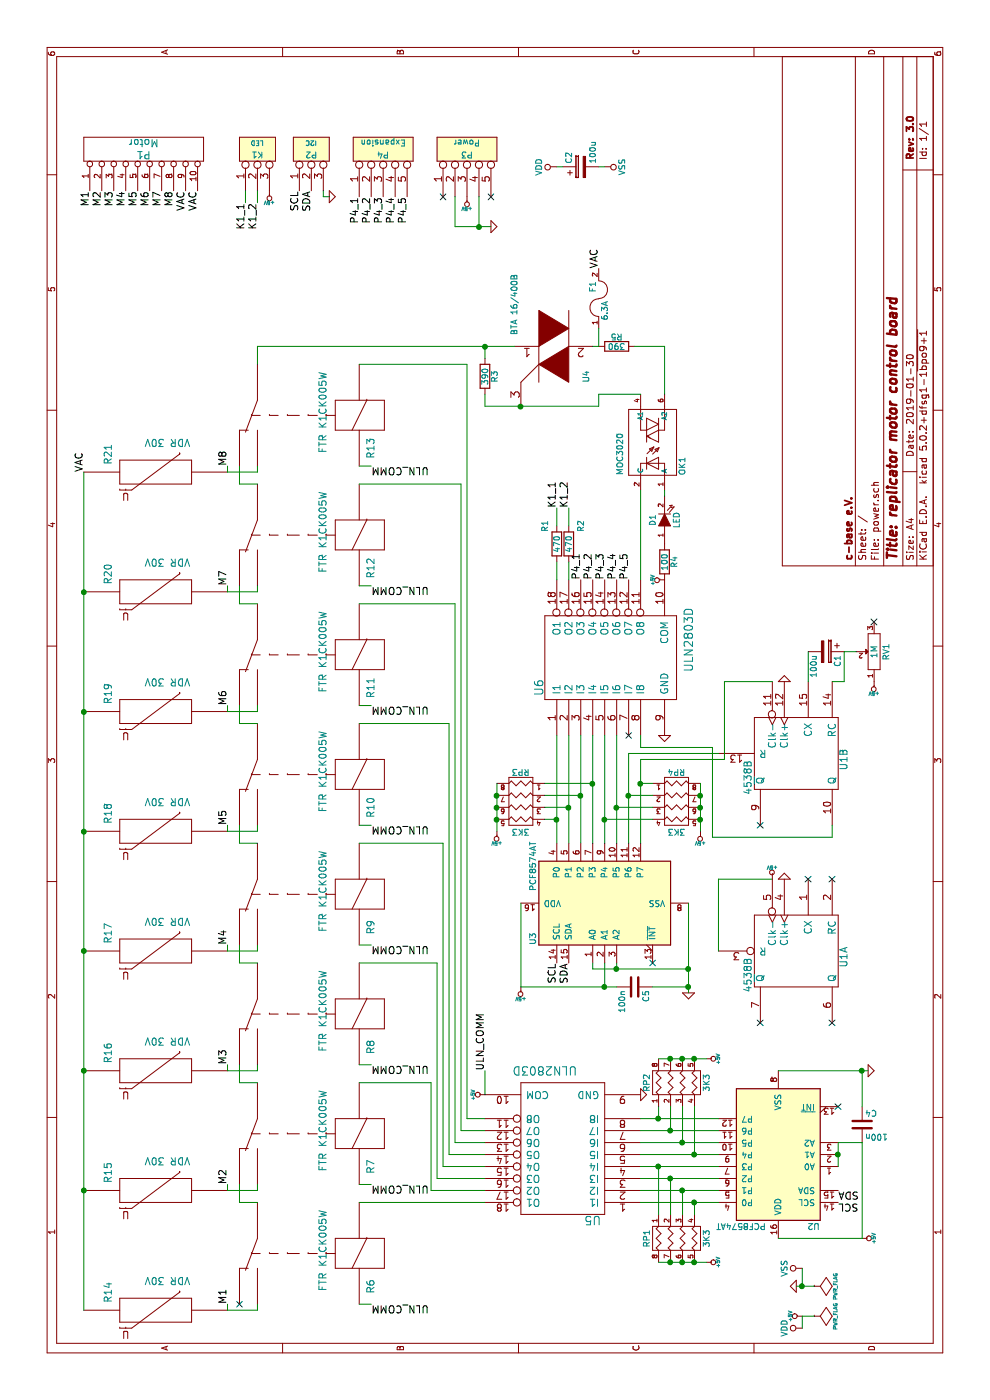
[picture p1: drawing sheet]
EESchema Schematic File Version 4
LIBS:power-cache
EELAYER 26 0
EELAYER END
$Descr A4 11693 8268
encoding utf-8
Sheet 1 1
Title "replicator motor control board"
Date "2019-01-30"
Rev "3.0"
Comp "c-base e.V."
Comment1 ""
Comment2 ""
Comment3 ""
Comment4 ""
$EndDescr
$Comp
L replicator:RESISTOR_VOLTAGE_DEPENDEND_VARISTOR R16
U 1 1
P 2750 1300
F 0 "R16" V 2350 1450 60  0000 C CNN
F 1 "VDR 30V" H 2850 1550 60  0000 C CNN
F 2 "replicator:R_1206_HandSoldering" H 2750 1300 60  0001 C CNN
F 3 "http://cdn-reichelt.de/documents/datenblatt/B400/VC%201206_Serie.pdf" H 2750 1300 60  0001 C CNN
F 4 "VC 1206-30" V 2750 1300 60  0001 C CNN "Reichelt"
	1    2750 1300
	0    1    1    0   
$EndComp
$Comp
L replicator:RELAY-1XCHANCE R6
U 1 1
P 1700 2550
F 0 "R6" V 1150 3300 60  0000 C CNN
F 1 "FTR K1CK005W" V 1550 3000 60  0000 C CNN
F 2 "replicator:Relais_1X" H 1700 2550 60  0001 C CNN
F 3 "http://cdn-reichelt.de/documents/datenblatt/C300/RELAIS-FTRK1.pdf" H 1700 2550 60  0001 C CNN
F 4 "FTR K1CK005W" V 1700 2550 60  0001 C CNN "Reichelt"
	1    1700 2550
	0    -1   -1   0   
$EndComp
$Comp
L replicator:CONN_10 P1
U 1 1
P 10450 1200
F 0 "P1" V 10400 1200 60  0000 C CNN
F 1 "Motor" V 10500 1200 60  0000 C CNN
F 2 "replicator:Akl_Ria_230_10" H 10450 1200 60  0001 C CNN
F 3 "http://cdn-reichelt.de/documents/datenblatt/C100/AKL230%23RIA.pdf" H 10450 1200 60  0001 C CNN
F 4 "AKL 230-10" V 10450 1200 60  0001 C CNN "Reichelt"
	1    10450 1200
	1    0    0    -1  
$EndComp
$Comp
L replicator:RELAY-1XCHANCE R7
U 1 1
P 2700 2550
F 0 "R7" V 2150 3300 60  0000 C CNN
F 1 "FTR K1CK005W" V 2550 3000 60  0000 C CNN
F 2 "replicator:Relais_1X" H 2700 2550 60  0001 C CNN
F 3 "http://cdn-reichelt.de/documents/datenblatt/C300/RELAIS-FTRK1.pdf" H 2700 2550 60  0001 C CNN
F 4 "FTR K1CK005W" V 2700 2550 60  0001 C CNN "Reichelt"
	1    2700 2550
	0    -1   -1   0   
$EndComp
$Comp
L replicator:RELAY-1XCHANCE R8
U 1 1
P 3700 2550
F 0 "R8" V 3150 3300 60  0000 C CNN
F 1 "FTR K1CK005W" V 3550 3000 60  0000 C CNN
F 2 "replicator:Relais_1X" H 3700 2550 60  0001 C CNN
F 3 "http://cdn-reichelt.de/documents/datenblatt/C300/RELAIS-FTRK1.pdf" H 3700 2550 60  0001 C CNN
F 4 "FTR K1CK005W" V 3700 2550 60  0001 C CNN "Reichelt"
	1    3700 2550
	0    -1   -1   0   
$EndComp
$Comp
L replicator:RELAY-1XCHANCE R9
U 1 1
P 4700 2550
F 0 "R9" V 4150 3300 60  0000 C CNN
F 1 "FTR K1CK005W" V 4550 3000 60  0000 C CNN
F 2 "replicator:Relais_1X" H 4700 2550 60  0001 C CNN
F 3 "http://cdn-reichelt.de/documents/datenblatt/C300/RELAIS-FTRK1.pdf" H 4700 2550 60  0001 C CNN
F 4 "FTR K1CK005W" V 4700 2550 60  0001 C CNN "Reichelt"
	1    4700 2550
	0    -1   -1   0   
$EndComp
$Comp
L replicator:RELAY-1XCHANCE R10
U 1 1
P 5700 2550
F 0 "R10" V 5150 3300 60  0000 C CNN
F 1 "FTR K1CK005W" V 5550 3000 60  0000 C CNN
F 2 "replicator:Relais_1X" H 5700 2550 60  0001 C CNN
F 3 "http://cdn-reichelt.de/documents/datenblatt/C300/RELAIS-FTRK1.pdf" H 5700 2550 60  0001 C CNN
F 4 "FTR K1CK005W" V 5700 2550 60  0001 C CNN "Reichelt"
	1    5700 2550
	0    -1   -1   0   
$EndComp
$Comp
L replicator:RELAY-1XCHANCE R11
U 1 1
P 6700 2550
F 0 "R11" V 6150 3300 60  0000 C CNN
F 1 "FTR K1CK005W" V 6550 3000 60  0000 C CNN
F 2 "replicator:Relais_1X" H 6700 2550 60  0001 C CNN
F 3 "http://cdn-reichelt.de/documents/datenblatt/C300/RELAIS-FTRK1.pdf" H 6700 2550 60  0001 C CNN
F 4 "FTR K1CK005W" V 6700 2550 60  0001 C CNN "Reichelt"
	1    6700 2550
	0    -1   -1   0   
$EndComp
$Comp
L replicator:RELAY-1XCHANCE R12
U 1 1
P 7700 2550
F 0 "R12" V 7150 3300 60  0000 C CNN
F 1 "FTR K1CK005W" V 7550 3000 60  0000 C CNN
F 2 "replicator:Relais_1X" H 7700 2550 60  0001 C CNN
F 3 "http://cdn-reichelt.de/documents/datenblatt/C300/RELAIS-FTRK1.pdf" H 7700 2550 60  0001 C CNN
F 4 "FTR K1CK005W" V 7700 2550 60  0001 C CNN "Reichelt"
	1    7700 2550
	0    -1   -1   0   
$EndComp
$Comp
L replicator:RELAY-1XCHANCE R13
U 1 1
P 8700 2550
F 0 "R13" V 8150 3300 60  0000 C CNN
F 1 "FTR K1CK005W" V 8550 3000 60  0000 C CNN
F 2 "replicator:Relais_1X" H 8700 2550 60  0001 C CNN
F 3 "http://cdn-reichelt.de/documents/datenblatt/C300/RELAIS-FTRK1.pdf" H 8700 2550 60  0001 C CNN
F 4 "FTR K1CK005W" V 8700 2550 60  0001 C CNN "Reichelt"
	1    8700 2550
	0    -1   -1   0   
$EndComp
$Comp
L replicator:RESISTOR_VOLTAGE_DEPENDEND_VARISTOR R17
U 1 1
P 3750 1300
F 0 "R17" V 3350 1450 60  0000 C CNN
F 1 "VDR 30V" H 3850 1550 60  0000 C CNN
F 2 "replicator:R_1206_HandSoldering" H 3750 1300 60  0001 C CNN
F 3 "http://cdn-reichelt.de/documents/datenblatt/B400/VC%201206_Serie.pdf" H 3750 1300 60  0001 C CNN
F 4 "VC 1206-30" V 3750 1300 60  0001 C CNN "Reichelt"
	1    3750 1300
	0    1    1    0   
$EndComp
$Comp
L replicator:RESISTOR_VOLTAGE_DEPENDEND_VARISTOR R14
U 1 1
P 750 1300
F 0 "R14" V 350 1450 60  0000 C CNN
F 1 "VDR 30V" H 850 1550 60  0000 C CNN
F 2 "replicator:R_1206_HandSoldering" H 750 1300 60  0001 C CNN
F 3 "http://cdn-reichelt.de/documents/datenblatt/B400/VC%201206_Serie.pdf" H 750 1300 60  0001 C CNN
F 4 "VC 1206-30" V 750 1300 60  0001 C CNN "Reichelt"
	1    750  1300
	0    1    1    0   
$EndComp
$Comp
L replicator:RESISTOR_VOLTAGE_DEPENDEND_VARISTOR R15
U 1 1
P 1750 1300
F 0 "R15" V 1350 1450 60  0000 C CNN
F 1 "VDR 30V" H 1850 1550 60  0000 C CNN
F 2 "replicator:R_1206_HandSoldering" H 1750 1300 60  0001 C CNN
F 3 "http://cdn-reichelt.de/documents/datenblatt/B400/VC%201206_Serie.pdf" H 1750 1300 60  0001 C CNN
F 4 "VC 1206-30" V 1750 1300 60  0001 C CNN "Reichelt"
	1    1750 1300
	0    1    1    0   
$EndComp
$Comp
L replicator:RESISTOR_VOLTAGE_DEPENDEND_VARISTOR R20
U 1 1
P 6750 1300
F 0 "R20" V 6350 1450 60  0000 C CNN
F 1 "VDR 30V" H 6850 1550 60  0000 C CNN
F 2 "replicator:R_1206_HandSoldering" H 6750 1300 60  0001 C CNN
F 3 "http://cdn-reichelt.de/documents/datenblatt/B400/VC%201206_Serie.pdf" H 6750 1300 60  0001 C CNN
F 4 "VC 1206-30" V 6750 1300 60  0001 C CNN "Reichelt"
	1    6750 1300
	0    1    1    0   
$EndComp
$Comp
L replicator:RESISTOR_VOLTAGE_DEPENDEND_VARISTOR R21
U 1 1
P 7750 1300
F 0 "R21" V 7350 1450 60  0000 C CNN
F 1 "VDR 30V" H 7850 1550 60  0000 C CNN
F 2 "replicator:R_1206_HandSoldering" H 7750 1300 60  0001 C CNN
F 3 "http://cdn-reichelt.de/documents/datenblatt/B400/VC%201206_Serie.pdf" H 7750 1300 60  0001 C CNN
F 4 "VC 1206-30" V 7750 1300 60  0001 C CNN "Reichelt"
	1    7750 1300
	0    1    1    0   
$EndComp
$Comp
L replicator:RESISTOR_VOLTAGE_DEPENDEND_VARISTOR R18
U 1 1
P 4750 1300
F 0 "R18" V 4350 1450 60  0000 C CNN
F 1 "VDR 30V" H 4850 1550 60  0000 C CNN
F 2 "replicator:R_1206_HandSoldering" H 4750 1300 60  0001 C CNN
F 3 "http://cdn-reichelt.de/documents/datenblatt/B400/VC%201206_Serie.pdf" H 4750 1300 60  0001 C CNN
F 4 "VC 1206-30" V 4750 1300 60  0001 C CNN "Reichelt"
	1    4750 1300
	0    1    1    0   
$EndComp
$Comp
L replicator:RESISTOR_VOLTAGE_DEPENDEND_VARISTOR R19
U 1 1
P 5750 1300
F 0 "R19" V 5350 1450 60  0000 C CNN
F 1 "VDR 30V" H 5850 1550 60  0000 C CNN
F 2 "replicator:R_1206_HandSoldering" H 5750 1300 60  0001 C CNN
F 3 "http://cdn-reichelt.de/documents/datenblatt/B400/VC%201206_Serie.pdf" H 5750 1300 60  0001 C CNN
F 4 "VC 1206-30" V 5750 1300 60  0001 C CNN "Reichelt"
	1    5750 1300
	0    1    1    0   
$EndComp
Text Label 800  3100 3    60   ~ 0
ULN_COMM
Text Label 1800 3100 3    60   ~ 0
ULN_COMM
Text Label 2800 3100 3    60   ~ 0
ULN_COMM
Text Label 3800 3100 3    60   ~ 0
ULN_COMM
Text Label 4800 3100 3    60   ~ 0
ULN_COMM
Text Label 5800 3100 3    60   ~ 0
ULN_COMM
Text Label 6800 3100 3    60   ~ 0
ULN_COMM
Text Label 7800 3100 3    60   ~ 0
ULN_COMM
$Comp
L replicator:ULN2803D U5
U 1 1
P 2050 4700
F 0 "U5" H 1800 5250 70  0000 C CNN
F 1 "ULN2803D" H 2200 4000 70  0000 C CNN
F 2 "replicator:SOIC-18_7.5x11.6mm_Pitch1.27mm" H 2050 4700 60  0001 C CNN
F 3 "http://cdn-reichelt.de/documents/datenblatt/A200/ULN2803.pdf" H 2050 4700 60  0001 C CNN
F 4 "ULN 2803 D" H 2050 4700 60  0001 C CNN "Reichelt"
	1    2050 4700
	0    -1   -1   0   
$EndComp
Text Label 800  1900 0    60   ~ 0
M1
Text Label 1800 1900 0    60   ~ 0
M2
Text Label 2800 1900 0    60   ~ 0
M3
Text Label 3800 1900 0    60   ~ 0
M4
Text Label 4800 1900 0    60   ~ 0
M5
Text Label 5800 1900 0    60   ~ 0
M6
Text Label 6800 1900 0    60   ~ 0
M7
Text Label 7800 1900 0    60   ~ 0
M8
Text Label 10100 750  2    60   ~ 0
M1
Text Label 10100 850  2    60   ~ 0
M2
Text Label 10100 950  2    60   ~ 0
M3
Text Label 10100 1050 2    60   ~ 0
M4
Text Label 10100 1150 2    60   ~ 0
M5
Text Label 10100 1250 2    60   ~ 0
M6
Text Label 10100 1350 2    60   ~ 0
M7
Text Label 10100 1450 2    60   ~ 0
M8
Text Label 10100 1550 2    60   ~ 0
VAC
Text Label 10100 1650 2    60   ~ 0
VAC
Text Label 7750 700  0    60   ~ 0
VAC
$Comp
L replicator:MOC3023M OK1
U 1 1
P 8000 5450
F 0 "OK1" H 7724 5674 50  0000 L BNN
F 1 "MOC3020" H 7724 5153 50  0000 L BNN
F 2 "replicator:MOC_3020" H 8000 5600 50  0001 C CNN
F 3 "http://cdn-reichelt.de/documents/datenblatt/A200/DS_MOC3020-M.pdf" H 8000 5450 60  0001 C CNN
F 4 "MOC 3020 SMD" H 8000 5450 60  0001 C CNN "Reichelt"
	1    8000 5450
	1    0    0    1   
$EndComp
$Comp
L replicator:TRIAC U4
U 1 1
P 8800 4550
F 0 "U4" H 8550 4900 50  0000 C CNN
F 1 "BTA 16/400B" H 9150 4300 50  0000 C CNN
F 2 "replicator:TO220_VERT" H 8800 4550 60  0001 C CNN
F 3 "http://cdn-reichelt.de/documents/datenblatt/A400/BTA16.pdf" H 8800 4550 60  0001 C CNN
F 4 "BTA 16/400B" H 8800 4550 60  0001 C CNN "Reichelt"
	1    8800 4550
	1    0    0    1   
$EndComp
$Comp
L replicator:R R5
U 1 1
P 8800 5150
F 0 "R5" V 8880 5150 50  0000 C CNN
F 1 "390" V 8800 5150 50  0000 C CNN
F 2 "replicator:R_0603_HandSoldering" V 8730 5150 50  0001 C CNN
F 3 "" H 8800 5150 50  0000 C CNN
F 4 "SMD-0603 390" V 8800 5150 60  0001 C CNN "Reichelt"
	1    8800 5150
	1    0    0    -1  
$EndComp
$Comp
L replicator:FUSE F1
U 1 1
P 9200 5000
F 0 "F1" H 9300 5050 50  0000 C CNN
F 1 "6.3A" H 9100 4950 50  0000 C CNN
F 2 "replicator:Fuse_5mm" H 9200 5000 60  0001 C CNN
F 3 "http://cdn-reichelt.de/documents/datenblatt/C400/RND_FUSE_HOLDERS_PCB_OPEN_ENG_TDS.pdf" H 9200 5000 60  0001 C CNN
F 4 "RND 170-00001" H 9200 5000 60  0001 C CNN "Reichelt"
	1    9200 5000
	1    0    0    -1  
$EndComp
Text Label 9450 5000 0    60   ~ 0
VAC
$Comp
L replicator:R R3
U 1 1
P 8550 4050
F 0 "R3" V 8630 4050 50  0000 C CNN
F 1 "390" V 8550 4050 50  0000 C CNN
F 2 "replicator:R_0603_HandSoldering" V 8480 4050 50  0001 C CNN
F 3 "" H 8550 4050 50  0000 C CNN
F 4 "SMD-0603 390" V 8550 4050 60  0001 C CNN "Reichelt"
	1    8550 4050
	0    1    1    0   
$EndComp
$Comp
L replicator:LED D1
U 1 1
P 7350 5550
F 0 "D1" H 7350 5650 50  0000 C CNN
F 1 "LED" H 7350 5450 50  0000 C CNN
F 2 "replicator:LED-5MM" H 7350 5550 60  0001 C CNN
F 3 "" H 7350 5550 60  0000 C CNN
F 4 "LED 5MM ST RT" H 7350 5550 60  0001 C CNN "Reichelt"
	1    7350 5550
	1    0    0    -1  
$EndComp
$Comp
L replicator:R R4
U 1 1
P 7000 5550
F 0 "R4" V 7080 5550 50  0000 C CNN
F 1 "100" V 7000 5550 50  0000 C CNN
F 2 "replicator:R_0603_HandSoldering" V 6930 5550 50  0001 C CNN
F 3 "" H 7000 5550 50  0000 C CNN
F 4 "SMD-0603 100" V 7000 5550 60  0001 C CNN "Reichelt"
	1    7000 5550
	0    1    1    0   
$EndComp
$Comp
L replicator:R_PACK4 RP1
U 1 1
P 1350 5850
F 0 "RP1" H 1350 6300 50  0000 C CNN
F 1 "3K3" H 1350 5800 50  0000 C CNN
F 2 "replicator:R_Array_Convex_4x1206" H 1350 5850 50  0001 C CNN
F 3 "http://cdn-reichelt.de/documents/datenblatt/B300/BCN%23BI.pdf" H 1350 5850 50  0001 C CNN
F 4 "BCN16 3,3K" H 1350 5850 60  0001 C CNN "Reichelt"
	1    1350 5850
	-1   0    0    -1  
$EndComp
$Comp
L replicator:GND #PWR01
U 1 1
P 2550 5350
F 0 "#PWR01" H 2550 5350 30  0001 C CNN
F 1 "GND" H 2550 5280 30  0001 C CNN
F 2 "" H 2550 5350 60  0000 C CNN
F 3 "" H 2550 5350 60  0000 C CNN
	1    2550 5350
	1    0    0    -1  
$EndComp
$Comp
L replicator:R_PACK4 RP2
U 1 1
P 2650 5850
F 0 "RP2" H 2650 6300 50  0000 C CNN
F 1 "3K3" H 2650 5800 50  0000 C CNN
F 2 "replicator:R_Array_Convex_4x1206" H 2650 5850 50  0001 C CNN
F 3 "http://cdn-reichelt.de/documents/datenblatt/B300/BCN%23BI.pdf" H 2650 5850 50  0001 C CNN
F 4 "BCN16 3,3K" H 2650 5850 60  0001 C CNN "Reichelt"
	1    2650 5850
	1    0    0    -1  
$EndComp
$Comp
L replicator:PCF8574A U2
U 1 1
P 2050 6500
F 0 "U2" H 1700 7100 50  0000 L CNN
F 1 "PCF8574AT" H 2150 7100 50  0000 L CNN
F 2 "replicator:SOIC-16_7.5x10.3mm_Pitch1.27mm" H 2050 6500 50  0001 C CNN
F 3 "http://cdn-reichelt.de/documents/datenblatt/A300/PCF8574%23PHI.pdf" H 2050 6500 50  0001 C CNN
F 4 "PCF 8574 AT" H 2050 6500 60  0001 C CNN "Reichelt"
	1    2050 6500
	0    -1   -1   0   
$EndComp
$Comp
L replicator:+5V #PWR02
U 1 1
P 2850 5900
F 0 "#PWR02" H 2850 5850 20  0001 C CNN
F 1 "+5V" H 2850 6000 30  0000 C CNN
F 2 "" H 2850 5900 60  0000 C CNN
F 3 "" H 2850 5900 60  0000 C CNN
	1    2850 5900
	-1   0    0    1   
$EndComp
$Comp
L replicator:+5V #PWR03
U 1 1
P 1150 5900
F 0 "#PWR03" H 1150 5850 20  0001 C CNN
F 1 "+5V" H 1150 6000 30  0000 C CNN
F 2 "" H 1150 5900 60  0000 C CNN
F 3 "" H 1150 5900 60  0000 C CNN
	1    1150 5900
	-1   0    0    1   
$EndComp
Text Label 1650 7000 3    60   ~ 0
SCL
Text Label 1750 7000 3    60   ~ 0
SDA
$Comp
L replicator:C C4
U 1 1
P 2300 7200
F 0 "C4" H 2325 7300 50  0000 L CNN
F 1 "100n" H 2325 7100 50  0000 L CNN
F 2 "replicator:C_0603_HandSoldering" H 2338 7050 50  0001 C CNN
F 3 "" H 2300 7200 50  0000 C CNN
F 4 "X7R-G0603 100N" H 2300 7200 60  0001 C CNN "Reichelt"
	1    2300 7200
	0    1    1    0   
$EndComp
NoConn ~ 2450 7000
$Comp
L replicator:GND #PWR04
U 1 1
P 2750 7250
F 0 "#PWR04" H 2750 7250 30  0001 C CNN
F 1 "GND" H 2750 7180 30  0001 C CNN
F 2 "" H 2750 7250 60  0000 C CNN
F 3 "" H 2750 7250 60  0000 C CNN
	1    2750 7250
	1    0    0    -1  
$EndComp
$Comp
L replicator:+5V #PWR05
U 1 1
P 1350 7200
F 0 "#PWR05" H 1350 7150 20  0001 C CNN
F 1 "+5V" H 1350 7300 30  0000 C CNN
F 2 "" H 1350 7200 60  0000 C CNN
F 3 "" H 1350 7200 60  0000 C CNN
	1    1350 7200
	-1   0    0    1   
$EndComp
$Comp
L replicator:ULN2803D U6
U 1 1
P 6200 5050
F 0 "U6" H 5950 5600 70  0000 C CNN
F 1 "ULN2803D" H 6350 4350 70  0000 C CNN
F 2 "replicator:SOIC-18_7.5x11.6mm_Pitch1.27mm" H 6200 5050 60  0001 C CNN
F 3 "http://cdn-reichelt.de/documents/datenblatt/A200/ULN2803.pdf" H 6200 5050 60  0001 C CNN
F 4 "ULN 2803 D" H 6200 5050 60  0001 C CNN "Reichelt"
	1    6200 5050
	1    0    0    -1  
$EndComp
$Comp
L replicator:R_PACK4 RP3
U 1 1
P 4800 4350
F 0 "RP3" H 4800 4800 50  0000 C CNN
F 1 "3K3" H 4800 4300 50  0000 C CNN
F 2 "replicator:R_Array_Convex_4x1206" H 4800 4350 50  0001 C CNN
F 3 "http://cdn-reichelt.de/documents/datenblatt/B300/BCN%23BI.pdf" H 4800 4350 50  0001 C CNN
F 4 "BCN16 3,3K" H 4800 4350 60  0001 C CNN "Reichelt"
	1    4800 4350
	0    1    -1   0   
$EndComp
$Comp
L replicator:GND #PWR06
U 1 1
P 5550 5550
F 0 "#PWR06" H 5550 5550 30  0001 C CNN
F 1 "GND" H 5550 5480 30  0001 C CNN
F 2 "" H 5550 5550 60  0000 C CNN
F 3 "" H 5550 5550 60  0000 C CNN
	1    5550 5550
	0    1    1    0   
$EndComp
$Comp
L replicator:R_PACK4 RP4
U 1 1
P 4800 5650
F 0 "RP4" H 4800 6100 50  0000 C CNN
F 1 "3K3" H 4800 5600 50  0000 C CNN
F 2 "replicator:R_Array_Convex_4x1206" H 4800 5650 50  0001 C CNN
F 3 "http://cdn-reichelt.de/documents/datenblatt/B300/BCN%23BI.pdf" H 4800 5650 50  0001 C CNN
F 4 "BCN16 3,3K" H 4800 5650 60  0001 C CNN "Reichelt"
	1    4800 5650
	0    1    1    0   
$EndComp
$Comp
L replicator:PCF8574A U3
U 1 1
P 4150 5050
F 0 "U3" H 3800 5650 50  0000 L CNN
F 1 "PCF8574AT" H 4250 5650 50  0000 L CNN
F 2 "replicator:SOIC-16_7.5x10.3mm_Pitch1.27mm" H 4150 5050 50  0001 C CNN
F 3 "http://cdn-reichelt.de/documents/datenblatt/A300/PCF8574%23PHI.pdf" H 4150 5050 50  0001 C CNN
F 4 "PCF 8574 AT" H 4150 5050 60  0001 C CNN "Reichelt"
	1    4150 5050
	1    0    0    -1  
$EndComp
$Comp
L replicator:+5V #PWR07
U 1 1
P 4750 5850
F 0 "#PWR07" H 4750 5800 20  0001 C CNN
F 1 "+5V" H 4750 5950 30  0000 C CNN
F 2 "" H 4750 5850 60  0000 C CNN
F 3 "" H 4750 5850 60  0000 C CNN
	1    4750 5850
	0    -1   -1   0   
$EndComp
Text Label 3650 4650 2    60   ~ 0
SCL
Text Label 3650 4750 2    60   ~ 0
SDA
$Comp
L replicator:C C5
U 1 1
P 3450 5300
F 0 "C5" H 3475 5400 50  0000 L CNN
F 1 "100n" H 3475 5200 50  0000 L CNN
F 2 "replicator:C_0603_HandSoldering" H 3488 5150 50  0001 C CNN
F 3 "" H 3450 5300 50  0000 C CNN
F 4 "X7R-G0603 100N" H 3450 5300 60  0001 C CNN "Reichelt"
	1    3450 5300
	-1   0    0    1   
$EndComp
NoConn ~ 3650 5450
$Comp
L replicator:GND #PWR08
U 1 1
P 3400 5750
F 0 "#PWR08" H 3400 5750 30  0001 C CNN
F 1 "GND" H 3400 5680 30  0001 C CNN
F 2 "" H 3400 5750 60  0000 C CNN
F 3 "" H 3400 5750 60  0000 C CNN
	1    3400 5750
	0    1    1    0   
$EndComp
$Comp
L replicator:+5V #PWR09
U 1 1
P 3450 4350
F 0 "#PWR09" H 3450 4300 20  0001 C CNN
F 1 "+5V" H 3450 4450 30  0000 C CNN
F 2 "" H 3450 4350 60  0000 C CNN
F 3 "" H 3450 4350 60  0000 C CNN
	1    3450 4350
	0    -1   -1   0   
$EndComp
$Comp
L replicator:+5V #PWR010
U 1 1
P 4750 4150
F 0 "#PWR010" H 4750 4100 20  0001 C CNN
F 1 "+5V" H 4750 4250 30  0000 C CNN
F 2 "" H 4750 4150 60  0000 C CNN
F 3 "" H 4750 4150 60  0000 C CNN
	1    4750 4150
	0    -1   -1   0   
$EndComp
NoConn ~ 5550 5250
NoConn ~ 12850 1150
$Comp
L replicator:+5V #PWR011
U 1 1
P 700 6700
F 0 "#PWR011" H 700 6650 20  0001 C CNN
F 1 "+5V" H 700 6800 30  0000 C CNN
F 2 "" H 700 6700 60  0000 C CNN
F 3 "" H 700 6700 60  0000 C CNN
	1    700  6700
	1    0    0    -1  
$EndComp
$Comp
L replicator:PWR_FLAG #FLG012
U 1 1
P 700 6800
F 0 "#FLG012" H 700 6895 30  0001 C CNN
F 1 "PWR_FLAG" H 700 6980 30  0000 C CNN
F 2 "" H 700 6800 60  0000 C CNN
F 3 "" H 700 6800 60  0000 C CNN
	1    700  6800
	-1   0    0    1   
$EndComp
$Comp
L replicator:PWR_FLAG #FLG013
U 1 1
P 950 6800
F 0 "#FLG013" H 950 6895 30  0001 C CNN
F 1 "PWR_FLAG" H 950 6980 30  0000 C CNN
F 2 "" H 950 6800 60  0000 C CNN
F 3 "" H 950 6800 60  0000 C CNN
	1    950  6800
	-1   0    0    1   
$EndComp
$Comp
L replicator:GND #PWR014
U 1 1
P 950 6650
F 0 "#PWR014" H 950 6650 30  0001 C CNN
F 1 "GND" H 950 6580 30  0001 C CNN
F 2 "" H 950 6650 60  0000 C CNN
F 3 "" H 950 6650 60  0000 C CNN
	1    950  6650
	-1   0    0    1   
$EndComp
Text Label 2750 4050 0    60   ~ 0
ULN_COMM
$Comp
L replicator:+5V #PWR015
U 1 1
P 2550 4050
F 0 "#PWR015" H 2550 4000 20  0001 C CNN
F 1 "+5V" H 2550 4150 30  0000 C CNN
F 2 "" H 2550 4050 60  0000 C CNN
F 3 "" H 2550 4050 60  0000 C CNN
	1    2550 4050
	1    0    0    -1  
$EndComp
NoConn ~ 800  2000
$Comp
L replicator:4528 U1
U 2 1
P 5400 6650
F 0 "U1" H 5450 7050 60  0000 C CNN
F 1 "4538B" H 5600 6250 60  0000 C CNN
F 2 "replicator:SO-16-N" H 5400 6650 60  0001 C CNN
F 3 "http://cdn-reichelt.de/documents/datenblatt/A200/smd_4538.pdf" H 5400 6650 60  0001 C CNN
F 4 "SMD 4538" H 5400 6650 60  0001 C CNN "Reichelt"
	2    5400 6650
	-1   0    0    1   
$EndComp
NoConn ~ 4800 6350
$Comp
L replicator:GND #PWR016
U 1 1
P 6000 6550
F 0 "#PWR016" H 6000 6550 30  0001 C CNN
F 1 "GND" H 6000 6480 30  0001 C CNN
F 2 "" H 6000 6550 60  0000 C CNN
F 3 "" H 6000 6550 60  0000 C CNN
	1    6000 6550
	0    -1   -1   0   
$EndComp
$Comp
L replicator:CP C1
U 1 1
P 6250 6900
F 0 "C1" H 6275 7000 50  0000 L CNN
F 1 "100u" H 6275 6800 50  0000 L CNN
F 2 "replicator:c_elec_6.3x5.8" H 6288 6750 50  0001 C CNN
F 3 "" H 6250 6900 50  0000 C CNN
F 4 "VF 100/16 P-D" H 6250 6900 60  0001 C CNN "Reichelt"
	1    6250 6900
	-1   0    0    1   
$EndComp
$Comp
L replicator:POT RV1
U 1 1
P 6250 7300
F 0 "RV1" H 6250 7200 50  0000 C CNN
F 1 "1M" H 6250 7300 50  0000 C CNN
F 2 "replicator:Potentiometer_Bourns_3296W_3-8Zoll_Inline_ScrewUp" H 6250 7300 60  0001 C CNN
F 3 "" H 6250 7300 60  0001 C CNN
F 4 "64W-1,0M" H 6250 7300 60  0001 C CNN "Reichelt"
	1    6250 7300
	1    0    0    -1  
$EndComp
NoConn ~ 6500 7300
$Comp
L replicator:+5V #PWR017
U 1 1
P 6000 7300
F 0 "#PWR017" H 6000 7250 20  0001 C CNN
F 1 "+5V" H 6000 7400 30  0000 C CNN
F 2 "" H 6000 7300 60  0000 C CNN
F 3 "" H 6000 7300 60  0000 C CNN
	1    6000 7300
	0    -1   -1   0   
$EndComp
$Comp
L replicator:+5V #PWR018
U 1 1
P 6850 5550
F 0 "#PWR018" H 6850 5500 20  0001 C CNN
F 1 "+5V" H 6850 5650 30  0000 C CNN
F 2 "" H 6850 5550 60  0000 C CNN
F 3 "" H 6850 5550 60  0000 C CNN
	1    6850 5550
	1    0    0    -1  
$EndComp
$Comp
L replicator:CONN_3 K1
U 1 1
P 10450 2150
F 0 "K1" V 10400 2150 50  0000 C CNN
F 1 "LED" V 10500 2150 40  0000 C CNN
F 2 "replicator:PSS254-3G" H 10450 2150 60  0001 C CNN
F 3 "http://cdn-reichelt.de/documents/datenblatt/C151/PSS254%23IMP.pdf" H 10450 2150 60  0001 C CNN
F 4 "PSS 254/3G" V 10450 2150 60  0001 C CNN "Reichelt"
	1    10450 2150
	1    0    0    -1  
$EndComp
$Comp
L replicator:CONN_5 P4
U 1 1
P 10450 3200
F 0 "P4" V 10400 3200 50  0000 C CNN
F 1 "Expansion" V 10500 3200 50  0000 C CNN
F 2 "replicator:PSS254-5G" H 10450 3200 60  0001 C CNN
F 3 "http://cdn-reichelt.de/documents/datenblatt/C151/PSS254%23IMP.pdf" H 10450 3200 60  0001 C CNN
F 4 "PSS 254/5G" V 10450 3200 60  0001 C CNN "Reichelt"
	1    10450 3200
	1    0    0    -1  
$EndComp
$Comp
L replicator:CONN_5 P3
U 1 1
P 10450 3900
F 0 "P3" V 10400 3900 50  0000 C CNN
F 1 "Power" V 10500 3900 50  0000 C CNN
F 2 "replicator:PSS254-5G" H 10450 3900 60  0001 C CNN
F 3 "http://cdn-reichelt.de/documents/datenblatt/C151/PSS254%23IMP.pdf" H 10450 3900 60  0001 C CNN
F 4 "PSS 254/3G" V 10450 3900 60  0001 C CNN "Reichelt"
	1    10450 3900
	1    0    0    -1  
$EndComp
$Comp
L replicator:CONN_3 P2
U 1 1
P 10450 2600
F 0 "P2" V 10400 2600 50  0000 C CNN
F 1 "I2C" V 10500 2600 40  0000 C CNN
F 2 "replicator:PSS254-3G" H 10450 2600 60  0001 C CNN
F 3 "http://cdn-reichelt.de/documents/datenblatt/C151/PSS254%23IMP.pdf" H 10450 2600 60  0001 C CNN
F 4 "PSS 254/3G" V 10450 2600 60  0001 C CNN "Reichelt"
	1    10450 2600
	1    0    0    -1  
$EndComp
$Comp
L replicator:R R1
U 1 1
P 7150 4650
F 0 "R1" V 7050 4800 50  0000 C CNN
F 1 "470" V 7150 4650 50  0000 C CNN
F 2 "replicator:R_0603_HandSoldering" V 7080 4650 50  0001 C CNN
F 3 "" H 7150 4650 50  0000 C CNN
F 4 "SMD-0603 100" V 7150 4650 60  0001 C CNN "Reichelt"
	1    7150 4650
	0    1    1    0   
$EndComp
$Comp
L replicator:R R2
U 1 1
P 7150 4750
F 0 "R2" V 7250 4900 50  0000 C CNN
F 1 "470" V 7150 4750 50  0000 C CNN
F 2 "replicator:R_0603_HandSoldering" V 7080 4750 50  0001 C CNN
F 3 "" H 7150 4750 50  0000 C CNN
F 4 "SMD-0603 100" V 7150 4750 60  0001 C CNN "Reichelt"
	1    7150 4750
	0    1    1    0   
$EndComp
Text Label 7450 4650 0    60   ~ 0
K1_1
Text Label 7450 4750 0    60   ~ 0
K1_2
Text Label 10000 2050 2    60   ~ 0
K1_1
Text Label 10000 2150 2    60   ~ 0
K1_2
$Comp
L replicator:+5V #PWR019
U 1 1
P 10100 2250
F 0 "#PWR019" H 10100 2200 20  0001 C CNN
F 1 "+5V" H 10100 2350 30  0000 C CNN
F 2 "" H 10100 2250 60  0000 C CNN
F 3 "" H 10100 2250 60  0000 C CNN
	1    10100 2250
	0    -1   -1   0   
$EndComp
$Comp
L replicator:GND #PWR020
U 1 1
P 10050 2750
F 0 "#PWR020" H 10050 2750 30  0001 C CNN
F 1 "GND" H 10050 2680 30  0001 C CNN
F 2 "" H 10050 2750 60  0000 C CNN
F 3 "" H 10050 2750 60  0000 C CNN
	1    10050 2750
	1    0    0    -1  
$EndComp
Text Label 10100 2500 2    60   ~ 0
SCL
Text Label 10100 2600 2    60   ~ 0
SDA
Text Label 10050 3000 2    60   ~ 0
P4_1
Text Label 10050 3100 2    60   ~ 0
P4_2
Text Label 10050 3200 2    60   ~ 0
P4_3
Text Label 10050 3300 2    60   ~ 0
P4_4
Text Label 10050 3400 2    60   ~ 0
P4_5
Text Label 6850 4850 0    60   ~ 0
P4_1
Text Label 6850 4950 0    60   ~ 0
P4_2
Text Label 6850 5050 0    60   ~ 0
P4_3
Text Label 6850 5150 0    60   ~ 0
P4_4
Text Label 6850 5250 0    60   ~ 0
P4_5
NoConn ~ 10050 3700
NoConn ~ 10050 4100
$Comp
L replicator:GND #PWR021
U 1 1
P 9800 4100
F 0 "#PWR021" H 9800 4100 30  0001 C CNN
F 1 "GND" H 9800 4030 30  0001 C CNN
F 2 "" H 9800 4100 60  0000 C CNN
F 3 "" H 9800 4100 60  0000 C CNN
	1    9800 4100
	1    0    0    -1  
$EndComp
Wire Wire Line
	1650 3000 1650 4050
Wire Wire Line
	2350 4050 2350 3900
Wire Wire Line
	2350 3900 8650 3900
Wire Wire Line
	8650 3900 8650 3000
Wire Wire Line
	7650 3000 7650 3850
Wire Wire Line
	7650 3850 2250 3850
Wire Wire Line
	2250 3850 2250 4050
Wire Wire Line
	6650 3000 6650 3800
Wire Wire Line
	6650 3800 2150 3800
Wire Wire Line
	2150 3800 2150 4050
Wire Wire Line
	5650 3000 5650 3750
Wire Wire Line
	5650 3750 2050 3750
Wire Wire Line
	2050 3750 2050 4050
Wire Wire Line
	4650 3000 4650 3700
Wire Wire Line
	4650 3700 1950 3700
Wire Wire Line
	1950 3700 1950 4050
Wire Wire Line
	3650 3000 3650 3650
Wire Wire Line
	3650 3650 1850 3650
Wire Wire Line
	1850 3650 1850 4050
Wire Wire Line
	2650 3000 2650 3600
Wire Wire Line
	2650 3600 1750 3600
Wire Wire Line
	1750 3600 1750 4050
Wire Wire Line
	800  3000 800  3100
Wire Wire Line
	1800 3000 1800 3100
Wire Wire Line
	2800 3000 2800 3100
Wire Wire Line
	3800 3000 3800 3100
Wire Wire Line
	4800 3000 4800 3100
Wire Wire Line
	5800 3000 5800 3100
Wire Wire Line
	6800 3000 6800 3100
Wire Wire Line
	7800 3000 7800 3100
Wire Wire Line
	7800 2000 7650 2000
Wire Wire Line
	7650 2000 7650 2150
Wire Wire Line
	6800 2000 6650 2000
Wire Wire Line
	6650 2000 6650 2150
Wire Wire Line
	5800 2000 5650 2000
Wire Wire Line
	5650 2000 5650 2150
Wire Wire Line
	4800 2000 4650 2000
Wire Wire Line
	4650 2000 4650 2150
Wire Wire Line
	3800 2000 3650 2000
Wire Wire Line
	3650 2000 3650 2150
Wire Wire Line
	2800 2000 2650 2000
Wire Wire Line
	2650 2000 2650 2150
Wire Wire Line
	1800 2000 1650 2000
Wire Wire Line
	1650 2000 1650 2150
Wire Wire Line
	7750 1900 7750 2150
Wire Wire Line
	7750 2150 7800 2150
Wire Wire Line
	6750 1900 6750 2150
Wire Wire Line
	6750 2150 6800 2150
Wire Wire Line
	5750 1900 5750 2150
Wire Wire Line
	5750 2150 5800 2150
Wire Wire Line
	4750 1900 4750 2150
Wire Wire Line
	4750 2150 4800 2150
Wire Wire Line
	3750 1900 3750 2150
Wire Wire Line
	3750 2150 3800 2150
Wire Wire Line
	2750 1900 2750 2150
Wire Wire Line
	2750 2150 2800 2150
Wire Wire Line
	1750 1900 1750 2150
Wire Wire Line
	1750 2150 1800 2150
Wire Wire Line
	750  1900 750  2150
Wire Wire Line
	750  2150 800  2150
Wire Wire Line
	750  700  1750 700 
Connection ~ 1750 700 
Connection ~ 2750 700 
Connection ~ 3750 700 
Connection ~ 4750 700 
Connection ~ 5750 700 
Connection ~ 6750 700 
Wire Wire Line
	750  1900 800  1900
Wire Wire Line
	1750 1900 1800 1900
Wire Wire Line
	2750 1900 2800 1900
Wire Wire Line
	3750 1900 3800 1900
Wire Wire Line
	4750 1900 4800 1900
Wire Wire Line
	5750 1900 5800 1900
Wire Wire Line
	6750 1900 6800 1900
Wire Wire Line
	7750 1900 7800 1900
Wire Wire Line
	8800 4950 8800 5000
Wire Wire Line
	8800 5300 8800 5550
Wire Wire Line
	8800 5000 8950 5000
Wire Wire Line
	8300 4050 8300 4350
Wire Wire Line
	8800 2150 8800 4050
Wire Wire Line
	8700 4050 8800 4050
Connection ~ 8800 4050
Wire Wire Line
	8400 4050 8300 4050
Connection ~ 8300 4350
Wire Wire Line
	7600 5550 7550 5550
Wire Wire Line
	1650 5350 1650 5800
Wire Wire Line
	1750 5350 1750 5700
Wire Wire Line
	1850 5350 1850 5600
Wire Wire Line
	1950 5350 1950 5500
Wire Wire Line
	2050 5350 2050 5800
Wire Wire Line
	2150 5350 2150 5700
Wire Wire Line
	2250 5350 2250 5600
Wire Wire Line
	2350 5350 2350 5500
Wire Wire Line
	1550 5800 1650 5800
Connection ~ 1650 5800
Wire Wire Line
	1550 5700 1750 5700
Connection ~ 1750 5700
Wire Wire Line
	1550 5600 1850 5600
Connection ~ 1850 5600
Wire Wire Line
	1550 5500 1950 5500
Connection ~ 1950 5500
Wire Wire Line
	2450 5800 2050 5800
Connection ~ 2050 5800
Wire Wire Line
	2450 5700 2150 5700
Connection ~ 2150 5700
Wire Wire Line
	2450 5600 2250 5600
Connection ~ 2250 5600
Wire Wire Line
	2450 5500 2350 5500
Connection ~ 2350 5500
Wire Wire Line
	2850 5500 2850 5600
Connection ~ 2850 5600
Connection ~ 2850 5700
Connection ~ 2850 5800
Wire Wire Line
	1150 5500 1150 5600
Connection ~ 1150 5600
Connection ~ 1150 5700
Connection ~ 1150 5800
Wire Wire Line
	2750 6500 2750 7200
Wire Wire Line
	2450 7200 2750 7200
Connection ~ 2750 7200
Wire Wire Line
	1350 6500 1350 7200
Wire Wire Line
	1350 7200 2150 7200
Wire Wire Line
	1950 7000 2050 7000
Connection ~ 2050 7000
Wire Wire Line
	2150 7000 2150 7200
Wire Wire Line
	4650 4650 4850 4650
Wire Wire Line
	4650 4750 4950 4750
Wire Wire Line
	4650 4850 5050 4850
Wire Wire Line
	4650 4950 5150 4950
Wire Wire Line
	4650 5050 4850 5050
Wire Wire Line
	4650 5150 4950 5150
Wire Wire Line
	4850 4550 4850 4650
Connection ~ 4850 4650
Wire Wire Line
	4950 4550 4950 4750
Connection ~ 4950 4750
Wire Wire Line
	5050 4550 5050 4850
Connection ~ 5050 4850
Wire Wire Line
	5150 4550 5150 4950
Connection ~ 5150 4950
Wire Wire Line
	4850 5450 4850 5050
Connection ~ 4850 5050
Wire Wire Line
	4950 5450 4950 5150
Connection ~ 4950 5150
Wire Wire Line
	5050 5450 5050 5250
Wire Wire Line
	5150 5450 5150 5350
Wire Wire Line
	4750 5850 4850 5850
Connection ~ 5050 5850
Connection ~ 4950 5850
Connection ~ 4850 5850
Wire Wire Line
	3400 5750 3450 5750
Wire Wire Line
	3450 5450 3450 5750
Connection ~ 3450 5750
Wire Wire Line
	4150 4350 3450 4350
Wire Wire Line
	3450 4350 3450 5050
Wire Wire Line
	4750 4150 4850 4150
Connection ~ 4850 4150
Connection ~ 4950 4150
Connection ~ 5050 4150
Wire Wire Line
	3650 5050 3450 5050
Connection ~ 3450 5050
Wire Wire Line
	3650 4950 3600 4950
Wire Wire Line
	3600 4950 3600 5150
Connection ~ 3600 5750
Wire Wire Line
	3650 5150 3600 5150
Connection ~ 3600 5150
Wire Wire Line
	4650 5250 5050 5250
Wire Wire Line
	4650 5350 5150 5350
Wire Wire Line
	2550 4050 2750 4050
Wire Wire Line
	5400 5250 5400 6000
Connection ~ 5050 5250
Wire Wire Line
	5350 5350 5350 6050
Wire Wire Line
	5350 6050 6000 6050
Wire Wire Line
	6000 6050 6000 6450
Connection ~ 5150 5350
Wire Wire Line
	6000 6750 6250 6750
Wire Wire Line
	6000 6950 6000 7050
Wire Wire Line
	6000 7050 6250 7050
Wire Wire Line
	6250 7050 6250 7150
Wire Wire Line
	4800 6950 4700 6950
Wire Wire Line
	4700 6950 4700 5950
Wire Wire Line
	4700 5950 5450 5950
Wire Wire Line
	5450 5950 5450 5350
Wire Wire Line
	5450 5350 5550 5350
Wire Wire Line
	6850 5350 7600 5350
Wire Wire Line
	8300 5000 8400 5000
Wire Wire Line
	8400 5000 8400 5350
Wire Wire Line
	8800 5550 8400 5550
Wire Wire Line
	10000 2050 10100 2050
Wire Wire Line
	10000 2150 10100 2150
Wire Wire Line
	6850 4650 7000 4650
Wire Wire Line
	6850 4750 7000 4750
Wire Wire Line
	7300 4750 7450 4750
Wire Wire Line
	7300 4650 7450 4650
Wire Wire Line
	10100 2700 10050 2700
Wire Wire Line
	10050 2700 10050 2750
Wire Wire Line
	10050 4000 9800 4000
Wire Wire Line
	9800 3800 9800 4000
Wire Wire Line
	10050 3800 9800 3800
Connection ~ 9800 4000
$Comp
L replicator:+5V #PWR022
U 1 1
P 10050 3900
F 0 "#PWR022" H 10050 3850 20  0001 C CNN
F 1 "+5V" H 10050 4000 30  0000 C CNN
F 2 "" H 10050 3900 60  0000 C CNN
F 3 "" H 10050 3900 60  0000 C CNN
	1    10050 3900
	0    -1   -1   0   
$EndComp
Wire Wire Line
	8650 2150 8800 2150
$Comp
L replicator:4528 U1
U 1 1
P 3750 6650
F 0 "U1" H 3800 7050 60  0000 C CNN
F 1 "4538B" H 3950 6250 60  0000 C CNN
F 2 "replicator:SOIC-16_7.5x10.3mm_Pitch1.27mm" H 3750 6650 60  0001 C CNN
F 3 "http://cdn-reichelt.de/documents/datenblatt/A200/smd_4538.pdf" H 3750 6650 60  0001 C CNN
F 4 "SMD 4538" H 3750 6650 60  0001 C CNN "Reichelt"
	1    3750 6650
	-1   0    0    1   
$EndComp
$Comp
L replicator:GND #PWR023
U 1 1
P 4350 6550
F 0 "#PWR023" H 4350 6550 30  0001 C CNN
F 1 "GND" H 4350 6480 30  0001 C CNN
F 2 "" H 4350 6550 60  0000 C CNN
F 3 "" H 4350 6550 60  0000 C CNN
	1    4350 6550
	0    -1   -1   0   
$EndComp
Wire Wire Line
	3750 6000 4350 6000
Wire Wire Line
	4350 6000 4350 6450
$Comp
L replicator:+5V #PWR024
U 1 1
P 4350 6450
F 0 "#PWR024" H 4350 6400 20  0001 C CNN
F 1 "+5V" H 4350 6550 30  0000 C CNN
F 2 "" H 4350 6450 60  0000 C CNN
F 3 "" H 4350 6450 60  0000 C CNN
	1    4350 6450
	0    1    1    0   
$EndComp
NoConn ~ 4350 6750
NoConn ~ 4350 6950
NoConn ~ 3150 6350
NoConn ~ 3150 6950
$Comp
L replicator:VDD #PWR025
U 1 1
P 600 6700
F 0 "#PWR025" H 600 6550 50  0001 C CNN
F 1 "VDD" H 600 6850 50  0000 C CNN
F 2 "" H 600 6700 50  0000 C CNN
F 3 "" H 600 6700 50  0000 C CNN
	1    600  6700
	1    0    0    -1  
$EndComp
$Comp
L replicator:VSS #PWR026
U 1 1
P 1100 6700
F 0 "#PWR026" H 1100 6550 50  0001 C CNN
F 1 "VSS" H 1100 6850 50  0000 C CNN
F 2 "" H 1100 6700 50  0000 C CNN
F 3 "" H 1100 6700 50  0000 C CNN
	1    1100 6700
	1    0    0    -1  
$EndComp
Wire Wire Line
	950  6650 950  6700
Wire Wire Line
	700  6700 700  6800
Wire Wire Line
	600  6700 700  6700
Wire Wire Line
	950  6700 1100 6700
Connection ~ 950  6700
$Comp
L replicator:CP C2
U 1 1
P 10300 4850
F 0 "C2" H 10325 4950 50  0000 L CNN
F 1 "100u" H 10325 4750 50  0000 L CNN
F 2 "replicator:c_elec_6.3x5.8" H 10338 4700 50  0001 C CNN
F 3 "" H 10300 4850 50  0000 C CNN
F 4 "VF 100/16 P-D" H 10300 4850 60  0001 C CNN "Reichelt"
	1    10300 4850
	1    0    0    -1  
$EndComp
$Comp
L replicator:VDD #PWR027
U 1 1
P 10300 4650
F 0 "#PWR027" H 10300 4500 50  0001 C CNN
F 1 "VDD" H 10300 4800 50  0000 C CNN
F 2 "" H 10300 4650 50  0000 C CNN
F 3 "" H 10300 4650 50  0000 C CNN
	1    10300 4650
	1    0    0    -1  
$EndComp
$Comp
L replicator:VSS #PWR028
U 1 1
P 10300 5050
F 0 "#PWR028" H 10300 4900 50  0001 C CNN
F 1 "VSS" H 10300 5200 50  0000 C CNN
F 2 "" H 10300 5050 50  0000 C CNN
F 3 "" H 10300 5050 50  0000 C CNN
F 4 "VF 100/16 P-D" H 10300 5050 60  0001 C CNN "Reichelt"
	1    10300 5050
	-1   0    0    1   
$EndComp
Wire Wire Line
	10300 4650 10300 4700
Wire Wire Line
	10300 5000 10300 5050
Wire Wire Line
	1750 700  2750 700 
Wire Wire Line
	2750 700  3750 700 
Wire Wire Line
	3750 700  4750 700 
Wire Wire Line
	4750 700  5750 700 
Wire Wire Line
	5750 700  6750 700 
Wire Wire Line
	6750 700  7750 700 
Wire Wire Line
	8800 4050 8800 4300
Wire Wire Line
	8300 4350 8300 5000
Wire Wire Line
	1650 5800 1650 6000
Wire Wire Line
	1750 5700 1750 6000
Wire Wire Line
	1850 5600 1850 6000
Wire Wire Line
	1950 5500 1950 6000
Wire Wire Line
	2050 5800 2050 6000
Wire Wire Line
	2150 5700 2150 6000
Wire Wire Line
	2250 5600 2250 6000
Wire Wire Line
	2350 5500 2350 6000
Wire Wire Line
	2850 5600 2850 5700
Wire Wire Line
	2850 5700 2850 5800
Wire Wire Line
	2850 5800 2850 5900
Wire Wire Line
	1150 5600 1150 5700
Wire Wire Line
	1150 5700 1150 5800
Wire Wire Line
	1150 5800 1150 5900
Wire Wire Line
	2750 7200 2750 7250
Wire Wire Line
	2050 7000 2150 7000
Wire Wire Line
	4850 4650 5550 4650
Wire Wire Line
	4950 4750 5550 4750
Wire Wire Line
	5050 4850 5550 4850
Wire Wire Line
	5150 4950 5550 4950
Wire Wire Line
	4850 5050 5550 5050
Wire Wire Line
	4950 5150 5550 5150
Wire Wire Line
	5050 5850 5150 5850
Wire Wire Line
	4950 5850 5050 5850
Wire Wire Line
	4850 5850 4950 5850
Wire Wire Line
	3450 5750 3600 5750
Wire Wire Line
	4850 4150 4950 4150
Wire Wire Line
	4950 4150 5050 4150
Wire Wire Line
	5050 4150 5150 4150
Wire Wire Line
	3450 5050 3450 5150
Wire Wire Line
	3600 5750 4150 5750
Wire Wire Line
	3600 5150 3600 5750
Wire Wire Line
	5050 5250 5400 5250
Wire Wire Line
	5150 5350 5350 5350
Wire Wire Line
	9800 4000 9800 4100
Wire Wire Line
	950  6700 950  6800
$EndSCHEMATC
